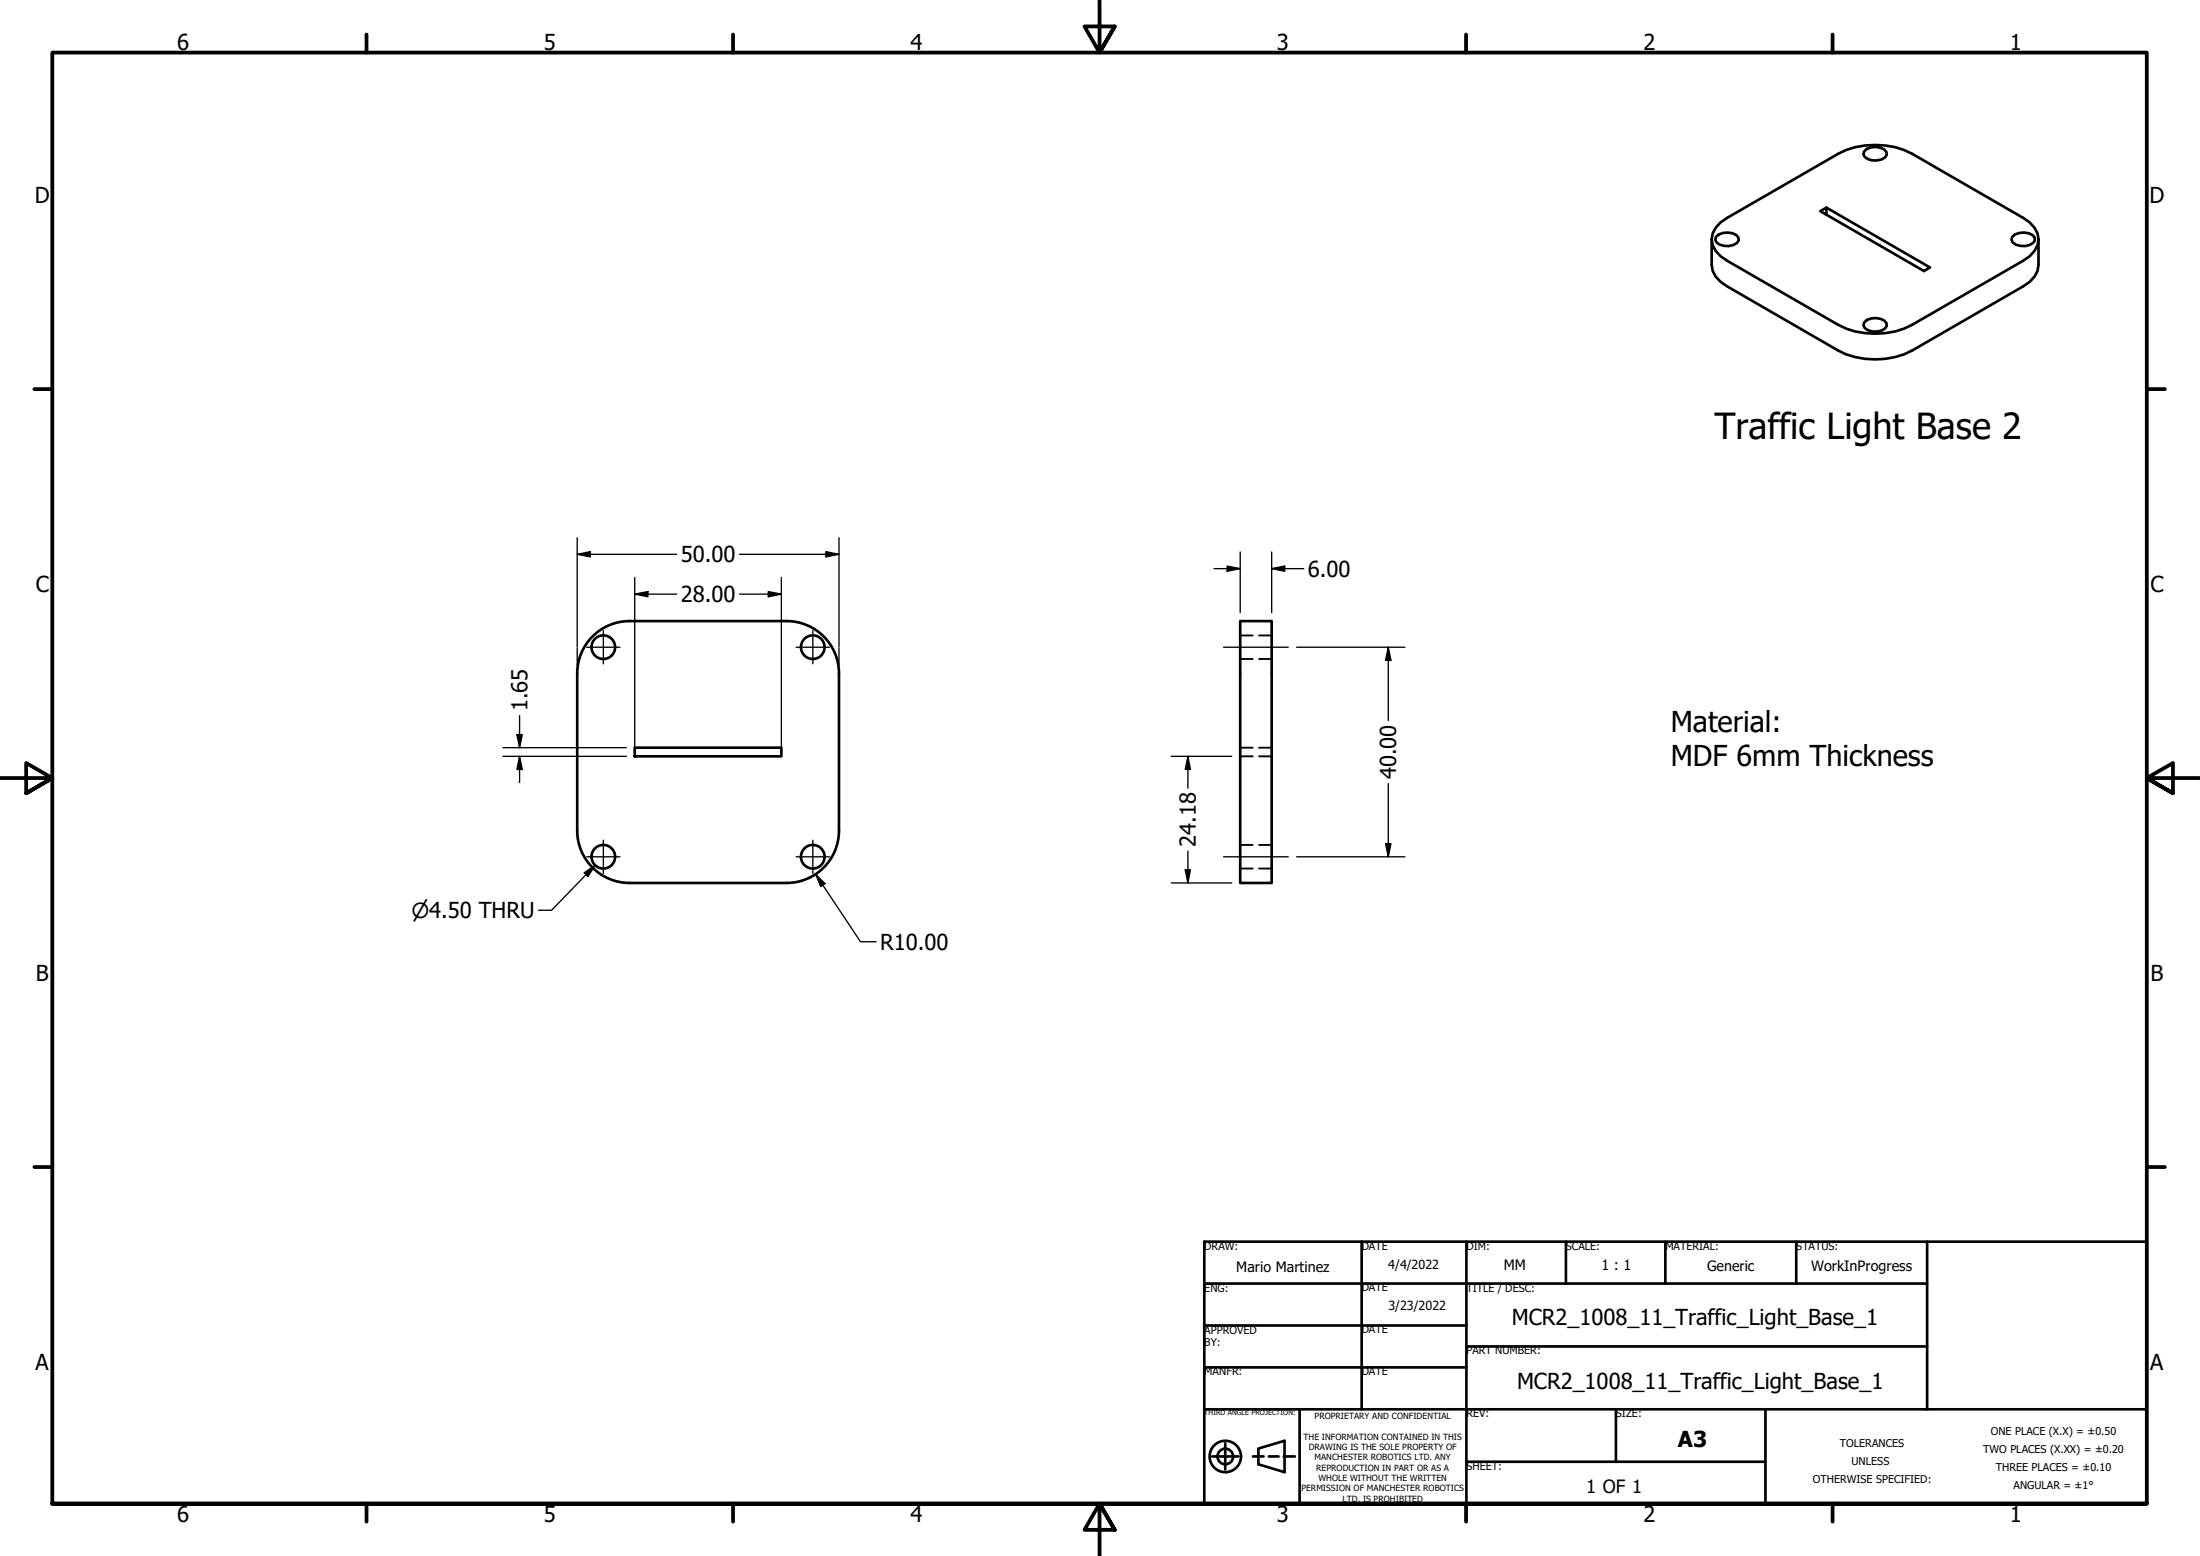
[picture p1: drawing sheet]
<svg xmlns="http://www.w3.org/2000/svg" width="420mm" height="297mm" viewBox="0 0 420 297" stroke-linecap="round" stroke-linejoin="round" font-family="sans-serif">
<!-- layer: Visible (ANSI) -->
<g fill="none" stroke="#000" stroke-width=".51">
<path d="M348.8 39.6l-1.2 .7 19.8 11.4 1.2-.6-19.8-11.5v1.4M356 28.9a2.94 2.94 0 0 1 4.3 .1v.6a2.7 2.7 0 0 1-3.6 .8l-.6-.5-.2-.5zM326.9 45.7v4.9a4.9 4.9 0 0 0 2.9 4.1l21.2 12.2a15.6 15.6 0 0 0 14.2 0l21.2-12.2a5 5 0 0 0 2.9-4.1v-4.9M327.7 45.2a3 3 0 0 1 4.3 .1l.1 .6a2.79 2.79 0 0 1-3.7 .8l-.6-.4-.2-.6zM328.6 42.5l1.2-.9 21.2-12.2a15.6 15.6 0 0 1 14.2 0l21.2 12.2a5.1 5.1 0 0 1 2.9 4.1 5.1 5.1 0 0 1-2.9 4.1l-21.2 12.2a15.6 15.6 0 0 1-14.2 0l-21.2-12.2a5 5 0 0 1-2.9-4.1l.2-1.1 .6-1.1zM384.3 45.2a3 3 0 0 1 4.3 .1v.6a2.93 2.93 0 0 1-4.2 .4l-.2-.6zM356 61.6a2.94 2.94 0 0 1 4.3 .1v.5a2.7 2.7 0 0 1-3.6 .8l-.6-.4-.2-.5zM236.9 118.6h6v50h-6zM110.2 128.6v30a10 10 0 0 0 10 10h30M110.2 128.6a10 10 0 0 1 10-10h30a10 10 0 0 1 10 10M160.2 128.6v30a10 10 0 0 1-10 10M121.2 142.7h28v1.7h-28z"/>
<circle cx="115.2" cy="123.5" r="2.25"/>
<circle cx="155.2" cy="123.5" r="2.25"/>
<circle cx="115.2" cy="163.6" r="2.25"/>
<circle cx="155.2" cy="163.6" r="2.25"/>
</g>
<!-- layer: Hidden (ANSI) -->
<path d="M236.9 125.8h2.3M236.9 121.3h2.3M240.5 125.8h2.4M240.5 121.3h2.4M236.9 144.4h2.3M236.9 142.7h2.3M240.5 144.4h2.4M240.5 142.7h2.4M236.9 165.8h2.3M236.9 161.3h2.3M240.5 165.8h2.4M240.5 161.3h2.4" fill="none" stroke="#000" stroke-width=".36"/>
<!-- layer: Border (ANSI) -->
<g fill="none" stroke="#000" stroke-width=".72">
<path d="M70 6.6v3.4M140 6.6v3.4M210 0v10l-2.9-5h5.8l-2.9 5 2.9-5M280 6.6v3.4M350 6.6v3.4M6.6 74.3h3.4M410 74.3h3.4M0 148.5h10l-5-2.8v5.7l5-2.9-5 2.9M420 148.5h-10l5-2.8v5.7l-5-2.9 5 2.9M6.6 222.8h3.4M410 222.8h3.4M10 287v-277h400v277h-400h400"/>
<path d="M70 287v3.5M140 287v3.5M212.9 292l-2.9-5 2.9 5h-5.8l2.9-5v10M280 287v3.5M350 287v3.5"/>
</g>
<!-- layer: Title (ANSI) -->
<g fill="none" stroke="#000" stroke-width=".51">
<path d="M230 237h180v50h-180zM260.1 237v32M280.1 237v50M299.1 237v8M318.1 237v8M343 237v8M368 237v32M230 253h50.1M230 245h138M280.1 257h87.9M230 269h180M230 261h50.1"/>
<path d="M231.5 278h5M234 275.5v5M239.3 278h2M240.3 276.5l5-1.5v6l-5-1.5zM242.3 278h1.9M245.2 278h2.1M248.2 269v18M280.1 279h57.1M308.6 269v10M337.2 269v18"/>
<circle cx="234" cy="278" r="3"/>
<circle cx="234" cy="278" r="1.49"/>
</g>
<!-- layer: Centerline (ANSI) -->
<path d="M233.7 123.6h12.3M233.7 163.6h12.3" fill="none" stroke="#000" stroke-width=".25"/>
<!-- layer: Center Mark (ANSI) -->
<path d="M112.1 123.6h6.3M115.2 120.4v6.3M152.1 123.6h6.3M155.2 120.4v6.3M112.1 163.6h6.3M115.2 160.4v6.3M152.1 163.6h6.3M155.2 160.4v6.3" fill="none" stroke="#000" stroke-width=".25"/>
<!-- layer: Dimension (ANSI) -->
<g fill="none" stroke="#000" stroke-width=".25">
<path d="M110.2 105.8l2.5-.5v1zM110.2 105.8h19M110.2 102.6v20.9M121.2 113.4l2.5-.5v1zM121.2 113.4h8M121.2 110.2v32.6M141.2 105.8h19M141.2 113.4h8M146.7 112.9l2.5 .5-2.5 .5zM149.2 110.2v32.6M157.7 105.3l2.5 .5-2.5 .5zM160.2 102.6v20.9"/>
<path d="M231.9 108.5h5M234.4 108.1l2.5 .4-2.5 .6zM236.9 105.4v11.6M242.9 108.5l2.5-.4v1zM242.9 108.5h6.1M242.9 105.4v11.6M99.2 136.6v6.1M110.2 123.7v3.2M160.2 123.7v3.2M247.6 123.6h20.7M265.1 123.6l.5 2.5h-1zM265.1 123.6v13.9"/>
<path d="M96.1 144.4h23.5M96.1 142.7h23.5M98.7 140.2h1l-.5 2.5zM99.2 144.4l.5 2.5h-1zM99.2 144.4v5M223.7 144.4h11.5M226.9 144.4l.5 2.5h-1zM226.9 144.4v6.1M265.1 149.6v14M155.8 166.9l1.8 1.8-.9 .5zM155.8 166.9l8.5 12.9h3M223.7 168.6h11.5"/>
<path d="M226.4 166.1h1l-.5 2.5zM226.9 162.5v6.1M247.6 163.6h20.7M264.6 161.1h1l-.5 2.5z"/>
</g>
<g fill="#000">
<path d="M110.2 105.8l2.5-.5v1z" fill-rule="evenodd"/>
<path d="M121.2 113.4l2.5-.5v1z" fill-rule="evenodd"/>
<path d="M146.7 112.9l2.5 .5-2.5 .5z" fill-rule="evenodd"/>
<path d="M157.7 105.3l2.5 .5-2.5 .5z" fill-rule="evenodd"/>
<path d="M234.4 108.1l2.5 .4-2.5 .6z" fill-rule="evenodd"/>
<path d="M242.9 108.5l2.5-.4v1z" fill-rule="evenodd"/>
<path d="M265.1 123.6l.5 2.5h-1z" fill-rule="evenodd"/>
<path d="M98.7 140.2h1l-.5 2.5z" fill-rule="evenodd"/>
<path d="M99.2 144.4l.5 2.5h-1z" fill-rule="evenodd"/>
<path d="M226.9 144.4l.5 2.5h-1z" fill-rule="evenodd"/>
<path d="M155.8 166.9l1.8 1.8-.9 .5z" fill-rule="evenodd"/>
<path d="M226.4 166.1h1l-.5 2.5z" fill-rule="evenodd"/>
<path d="M264.6 161.1h1l-.5 2.5z" fill-rule="evenodd"/>
</g>
<!-- layer: Symbol (ANSI) -->
<path d="M111.6 166.6l2.1-1.4-1.4 2.1zM113.7 165.2l-8.4 8.6h-2.5" fill="none" stroke="#000" stroke-width=".25"/>
<path d="M111.6 166.6l2.1-1.4-1.4 2.1z" fill-rule="evenodd" fill="#000"/>
<text font-size="6.9" x="327.4" y="83.8">Traffic Light Base 2</text>
<g font-size="5.5">
<text x="319.1" y="139.7">Material:</text>
<text x="319.1" y="146.3">MDF 6mm Thickness</text>
</g>
<g font-size="4.2">
<text x="33.9" y="9.6">6</text>
<text x="103.9" y="9.6">5</text>
<text x="173.9" y="9.6">4</text>
<text x="243.9" y="9.6">3</text>
<text x="313.9" y="9.6">2</text>
<text x="383.9" y="9.6">1</text>
<text x="6.6" y="38.7">D</text>
<text x="410.5" y="38.7">D</text>
<text x="130" y="107.3">50.00</text>
<text x="6.8" y="112.9">C</text>
<text x="249.8" y="110.1">6.00</text>
<text x="410.7" y="112.9">C</text>
<text x="130" y="114.9">28.00</text>
<text x="100.8" y="135.8" transform="rotate(-90 100.8 135.8)">1.65</text>
<text x="266.7" y="148.8" transform="rotate(-90 266.7 148.8)">40.00</text>
<text x="228.4" y="161.7" transform="rotate(-90 228.4 161.7)">24.18</text>
<text x="168.1" y="181.3">R10.00</text>
<text x="6.8" y="187.2">B</text>
<text x="410.7" y="187.2">B</text>
<text x="288.7" y="252.9">MCR2_1008_11_Traffic_Light_Base_1</text>
<text x="6.8" y="261.4">A</text>
<text x="410.7" y="261.4">A</text>
<text x="289.7" y="265.1">MCR2_1008_11_Traffic_Light_Base_1</text>
<text x="320.5" y="276.3">A3</text>
<text x="33.9" y="290.5">6</text>
<text x="103.9" y="290.5">5</text>
<text x="173.9" y="290.5">4</text>
<text x="243.9" y="290.5">3</text>
<text x="313.9" y="290.5">2</text>
<text x="383.9" y="290.5">1</text>
</g>
<text font-size="4" x="78.6" y="175.3">⌀4.50 THRU</text>
<text font-size="3.5" x="302.9" y="285.1">1 OF 1</text>
<g font-size="2.7">
<text x="236.1" y="242.8">Mario Martinez</text>
<text x="287.2" y="242.5">MM</text>
<text x="305.9" y="242.5">1 : 1</text>
<text x="326" y="242.6">Generic</text>
<text x="345.9" y="242.6">WorkInProgress</text>
</g>
<g font-size="2.4">
<text x="265.1" y="242.2">4/4/2022</text>
<text x="265.2" y="250">3/23/2022</text>
</g>
<g font-size="2.1">
<text x="230" y="238.5">DRAW:</text>
<text x="260.1" y="238.5">DATE</text>
<text x="280.1" y="238.5">DIM:</text>
<text x="299.1" y="238.6">SCALE:</text>
<text x="318.1" y="238.5">MATERIAL:</text>
<text x="343" y="238.6">STATUS:</text>
<text x="230" y="246.6">ENG:</text>
<text x="260.1" y="246.5">DATE</text>
<text x="280.1" y="246.6">TITLE / DESC:</text>
<text x="230" y="254.6">APPROVED</text>
<text x="230" y="257">BY:</text>
<text x="260.1" y="254.5">DATE</text>
<text x="230" y="262.5">MANFR:</text>
<text x="260.1" y="262.5">DATE</text>
<text x="280.1" y="258.5">PART NUMBER:</text>
<text x="280.1" y="270.5">REV:</text>
<text x="308.6" y="270.6">SIZE:</text>
<text x="380.2" y="273.9">ONE PLACE (X.X) = ±0.50</text>
<text x="280.1" y="280.6">SHEET:</text>
<text x="351.4" y="276.2">TOLERANCES</text>
<text x="353.6" y="279.6">UNLESS</text>
<text x="378.8" y="277.3">TWO PLACES (X.XX) = ±0.20</text>
<text x="381.1" y="280.8">THREE PLACES = ±0.10</text>
<text x="346.2" y="283.1">OTHERWISE SPECIFIED:</text>
<text x="384.6" y="284.2">ANGULAR = ±1°</text>
</g>
<g font-size="1.6">
<text x="248.9" y="274.8">THE INFORMATION CONTAINED IN THIS</text>
<text x="251.1" y="270.9">PROPRIETARY AND CONFIDENTIAL</text>
<text x="249.9" y="276.8">DRAWING IS THE SOLE PROPERTY OF</text>
<text x="251" y="278.8">MANCHESTER ROBOTICS LTD. ANY</text>
<text x="251.4" y="280.8">REPRODUCTION IN PART OR AS A</text>
<text x="248.5" y="284.7">PERMISSION OF MANCHESTER ROBOTICS</text>
<text x="251.8" y="282.7">WHOLE WITHOUT THE WRITTEN</text>
<text x="256.4" y="286.7">LTD. IS PROHIBITED</text>
</g>
<text font-size="1.4" x="230" y="270.1">THIRD ANGLE PROJECTION:</text>
</svg>
